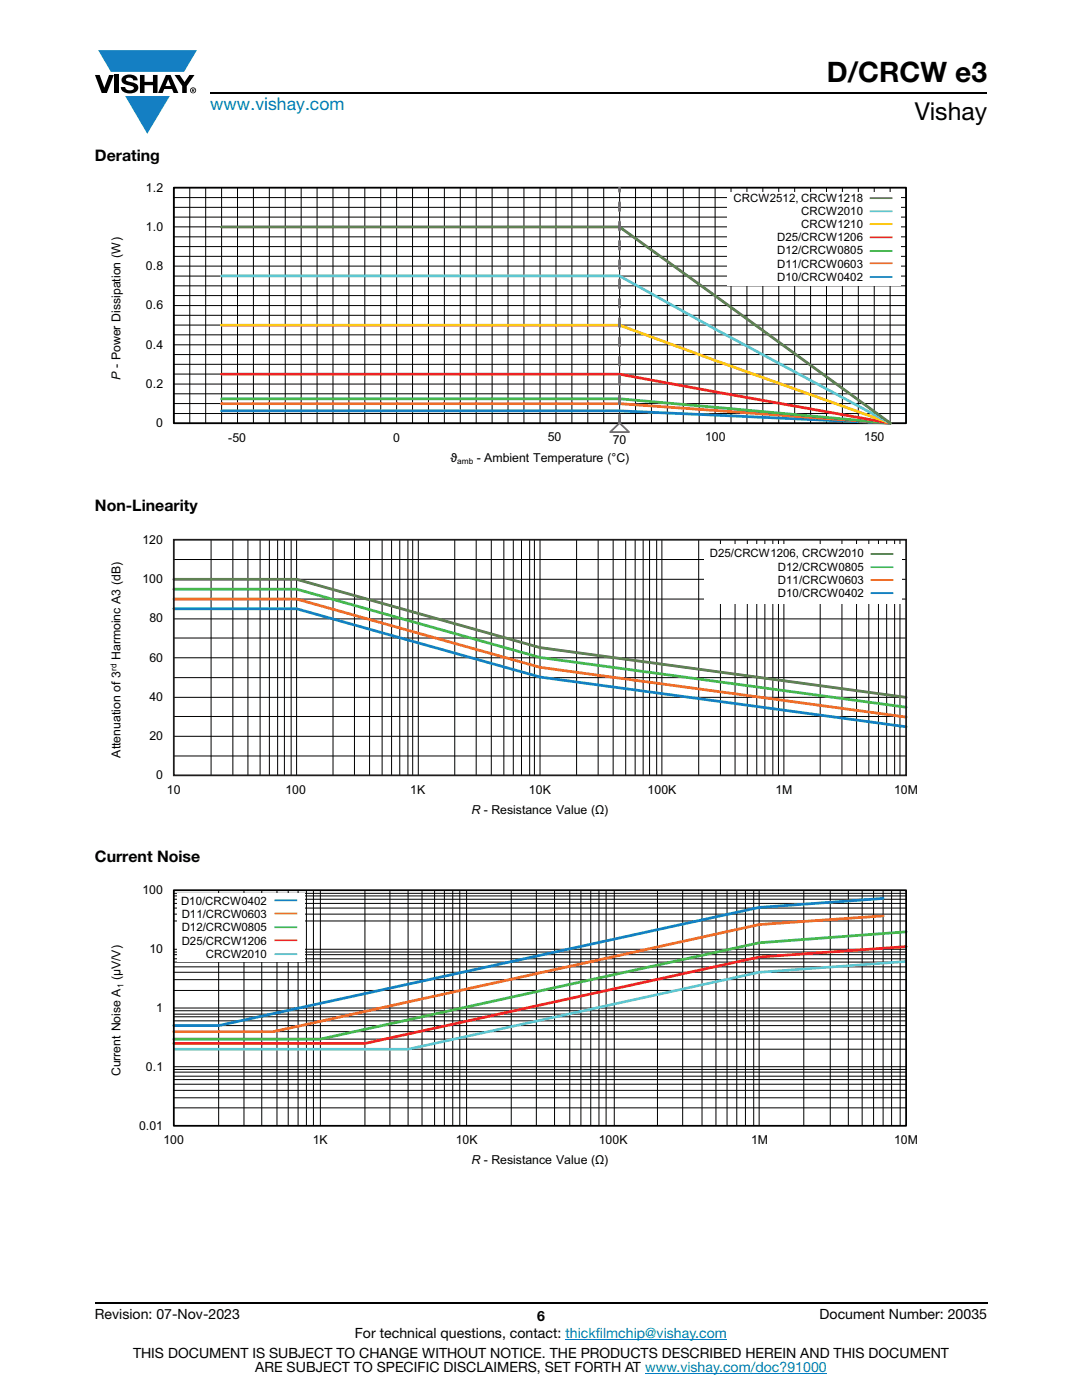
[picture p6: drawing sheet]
<svg xmlns="http://www.w3.org/2000/svg" width="216mm" height="279mm" viewBox="0 0 216 279" stroke-linecap="round" stroke-linejoin="round" font-family="sans-serif">
<g fill="#147fc3">
<path d="M19.6 10h19.7l-2.6 4.3h-1.1h-13.5z"/>
<path d="M25 19.2h8.9l-4.5 7.5z"/>
</g>
<g fill="#000">
<path d="M18.9 15h1l.9 2.5 1-2.5h.9l-1.4 3.6h-1zM22.9 15h.9v3.6h-.9zM24.6 15.3a2.1 2.1 0 0 1 2.8 .3l.1 .4h-.9a.79 .79 0 0 0-.7-.5 .79 .79 0 0 0-.8 .4l.3 .3 1 .2a1.08 1.08 0 0 1 1.2 1 1.08 1.08 0 0 1-1.1 1.2 1.73 1.73 0 0 1-2.4-1.2h.9a.96 .96 0 0 0 .8 .6 .96 .96 0 0 0 .9-.4 1.31 1.31 0 0 0-1.2-.6 1.03 1.03 0 0 1-1.1-.6 1.03 1.03 0 0 1 .2-1.1zM27.9 15h.9v1.3h1.7v-1.3h.9v3.6h-.9v-1.6h-1.7v1.6h-.9zM34.8 15h1.1l.9 1.4 1-1.4h1l-1.5 2.2v1.4h-.9v-1.4z"/>
<path d="M33.6 15.9l.5 1.3h-1.1zM33.1 15l-1.6 3.6h1l.3-.8h1.5l.3 .8h1l-1.6-3.6z"/>
<path d="M38.4 17.8h.2v.2h-.2zM38.3 17.7v.7h.1v-.3l.4 .3-.2-.3 .2-.2-.1-.2z"/>
<path d="M38.1 18a.46 .46 0 0 1 .9 0 .46 .46 0 0 1-.9 0zM37.9 18a.6 .6 0 0 0 1.2 0 .6 .6 0 0 0-1.2 0z"/>
</g>
<path d="M42 18.6h155M18.9 260h178.1" fill="none" stroke="#000" stroke-width=".36"/>
<path d="M112.8 267.3h32.3M128.7 274h36.3" fill="none" stroke="#007ec4" stroke-width=".2"/>
<g fill="none" stroke="#000" stroke-width=".2">
<path d="M34.7 39.4h146.1M34.7 37.4h146.1v47.1h-146.1zM37.9 37.4v47.1M41 37.4v47.1M44.2 37.4v47.1M47.4 37.4v47.1M50.6 37.4v47.1M53.7 37.4v47.1M56.9 37.4v47.1M60.1 37.4v47.1M63.3 37.4v47.1M66.4 37.4v47.1"/>
<path d="M69.6 37.4v47.1M72.8 37.4v47.1M76 37.4v47.1M79.1 37.4v47.1M82.3 37.4v47.1M85.5 37.4v47.1M88.7 37.4v47.1M91.8 37.4v47.1M95 37.4v47.1M98.2 37.4v47.1M101.4 37.4v47.1M104.5 37.4v47.1"/>
<path d="M107.8 37.4v47.1M110.9 37.4v47.1M114.1 37.4v47.1M117.3 37.4v47.1M120.5 37.4v47.1M123.6 37.4v47.1M126.8 37.4v47.1M130 37.4v47.1M133.2 37.4v47.1M136.3 37.4v47.1M139.5 37.4v47.1M142.7 37.4v47.1"/>
<path d="M145.9 37.4v47.1M149 37.4v47.1M152.2 37.4v47.1M155.4 37.4v47.1M158.6 37.4v47.1M161.7 37.4v47.1M164.9 37.4v47.1M168.1 37.4v47.1M171.3 37.4v47.1M174.4 37.4v47.1M177.6 37.4v47.1M34.7 59h146.1"/>
<path d="M34.7 57h146.1M34.7 55.1h146.1M34.7 51.2h146.1M34.7 49.2h146.1M34.7 47.3h146.1M34.7 43.3h146.1M34.7 41.4h146.1M34.7 53.1h146.1M34.7 45.3h146.1M34.7 78.6h146.1M34.7 74.7h146.1M34.7 72.7h146.1"/>
<path d="M34.7 70.8h146.1M34.7 66.8h146.1M34.7 64.9h146.1M34.7 62.9h146.1M34.7 76.6h146.1M34.7 68.8h146.1M34.7 61h146.1M34.7 82.5h146.1M34.7 80.5h146.1"/>
</g>
<path d="M34.7 37.5h146.1v47h-146.1z" fill="none" stroke="#000" stroke-width=".35"/>
<path d="M44.2 82h79.4l54 2.5" fill="none" stroke="#147fc3" stroke-width=".55"/>
<path d="M44.2 80.6h79.4l54 3.9" fill="none" stroke="#f16b22" stroke-width=".55"/>
<path d="M44.2 79.6h79.4l54 4.9" fill="none" stroke="#48b74e" stroke-width=".55"/>
<path d="M44.2 74.7h79.4l54 9.8" fill="none" stroke="#ee1f23" stroke-width=".55"/>
<path d="M44.2 64.9h79.4l19.1 7 34.9 12.6" fill="none" stroke="#fec80b" stroke-width=".55"/>
<path d="M44.2 55.1h79.4l19.1 10.6 34.9 18.8" fill="none" stroke="#5dc7d2" stroke-width=".55"/>
<path d="M44.2 45.3h79.4l54 39.2" fill="none" stroke="#4e823b" stroke-width=".55"/>
<path d="M123.6 84.5v-47" fill="none" stroke="#6e3996" stroke-width=".55" stroke-dasharray="1.7 2.2"/>
<path d="M121.7 86.2l1.9-1.8 1.9 1.8z" fill="#fff"/>
<path d="M121.7 86.2l1.9-1.8 1.9 1.8z" fill="none" stroke="#6e3996" stroke-width=".35"/>
<path d="M145.2 38.3h34.6v18.7h-34.6z" fill="#fff"/>
<path d="M173.5 39.5h4.6" fill="none" stroke="#4e823b" stroke-width=".35"/>
<path d="M173.5 42.2h4.6" fill="none" stroke="#5dc7d2" stroke-width=".35"/>
<path d="M173.5 44.7h4.6" fill="none" stroke="#fec80b" stroke-width=".35"/>
<path d="M173.5 47.4h4.6" fill="none" stroke="#ee1f23" stroke-width=".35"/>
<path d="M173.5 50.1h4.6" fill="none" stroke="#48b74e" stroke-width=".35"/>
<path d="M173.5 52.5h4.6" fill="none" stroke="#f16b22" stroke-width=".35"/>
<path d="M173.5 55.3h4.6" fill="none" stroke="#147fc3" stroke-width=".35"/>
<g fill="none" stroke="#000" stroke-width=".2">
<path d="M34.7 111.7h146.1M34.7 115.6h146.1M34.7 119.6h146.1M42.1 107.7v47M46.5 107.7v47M49.5 107.7v47M51.9 107.7v47M53.8 107.7v47M55.4 107.7v47M56.7 107.7v47M58.1 107.7v47M59.2 107.7v47"/>
<path d="M66.4 107.7v47M70.7 107.7v47M73.7 107.7v47M76.2 107.7v47M78.1 107.7v47M79.8 107.7v47M81.4 107.7v47M82.3 107.7v47M83.5 107.7v47M90.7 107.7v47M95 107.7v47M98 107.7v47"/>
<path d="M100.5 107.7v47M102.4 107.7v47M104.1 107.7v47M105.7 107.7v47M106.6 107.7v47M107.8 107.7v47M115.1 107.7v47M119.4 107.7v47M122.3 107.7v47M124.9 107.7v47M126.7 107.7v47M128.3 107.7v47"/>
<path d="M129.6 107.7v47M131 107.7v47M132.1 107.7v47M139.4 107.7v47M143.8 107.7v47M146.7 107.7v47M149.1 107.7v47M151 107.7v47M152.6 107.7v47M154.2 107.7v47M155.3 107.7v47M156.4 107.7v47"/>
<path d="M163.7 107.7v47M168 107.7v47M170.9 107.7v47M173.4 107.7v47M175.3 107.7v47M176.9 107.7v47M178.5 107.7v47M179.6 107.7v47M34.7 139.2h146.1M34.7 123.5h146.1M34.7 127.3h146.1M34.7 131.3h146.1"/>
<path d="M34.7 135.2h146.1M34.7 143h146.1M34.7 146.9h146.1M34.7 150.9h146.1"/>
</g>
<path d="M34.7 117.6h24.5l48.6 13.6 73 9.9" fill="none" stroke="#48b74d" stroke-width=".55"/>
<path d="M34.7 119.6h24.5l48.6 13.6 73 9.9" fill="none" stroke="#ef6c23" stroke-width=".55"/>
<path d="M34.7 121.5h24.5l48.6 13.6 73 9.9" fill="none" stroke="#147fc3" stroke-width=".55"/>
<path d="M34.7 115.6h24.5l48.6 13.6 73 10" fill="none" stroke="#4e813b" stroke-width=".55"/>
<path d="M34.7 107.7h146.1v47h-146.1z" fill="none" stroke="#1f1c1d" stroke-width=".35"/>
<path d="M140.6 108.5h39.4v11.9h-39.4z" fill="#fff"/>
<path d="M173.7 110.6h4.6" fill="none" stroke="#4e813b" stroke-width=".35"/>
<path d="M173.7 113.2h4.6" fill="none" stroke="#48b74d" stroke-width=".35"/>
<path d="M173.7 115.7h4.6" fill="none" stroke="#ef6c23" stroke-width=".35"/>
<path d="M173.7 118.4h4.6" fill="none" stroke="#147fc3" stroke-width=".35"/>
<g fill="none" stroke="#000" stroke-width=".2">
<path d="M34.7 179.5h146.1M34.7 178.8h146.1M34.7 178.3h146.1M43.6 177.7v47M48.7 177.7v47M52.2 177.7v47M55.3 177.7v47M57.5 177.7v47M59.5 177.7v47M61.1 177.7v47M62.5 177.7v47M63.9 177.7v47"/>
<path d="M72.8 177.7v47M77.8 177.7v47M81.4 177.7v47M84.2 177.7v47M86.7 177.7v47M88.7 177.7v47M90.3 177.7v47M91.7 177.7v47M93.1 177.7v47M102 177.7v47M107 177.7v47M110.7 177.7v47"/>
<path d="M113.7 177.7v47M115.9 177.7v47M117.9 177.7v47M119.5 177.7v47M120.9 177.7v47M122.6 177.7v47M131.2 177.7v47M136.2 177.7v47M140.1 177.7v47M142.9 177.7v47M145.1 177.7v47M147 177.7v47"/>
<path d="M148.7 177.7v47M150.4 177.7v47M151.5 177.7v47M160.4 177.7v47M165.7 177.7v47M169.3 177.7v47M172 177.7v47M174.3 177.7v47M176.2 177.7v47M177.9 177.7v47M179.6 177.7v47M34.7 183.8h146.1"/>
<path d="M34.7 190h146.1M34.7 190.5h146.1M34.7 191.3h146.1M34.7 192h146.1M34.7 193h146.1M34.7 189.4h146.1M34.7 182.4h146.1M34.7 181.2h146.1M34.7 180.3h146.1M34.7 197.7h146.1M34.7 195.5h146.1M34.7 194h146.1"/>
<path d="M34.7 201.7h146.1M34.7 202.4h146.1M34.7 202.9h146.1M34.7 204.7h146.1M34.7 205.9h146.1M34.7 207.4h146.1M34.7 209.4h146.1M34.7 213.4h146.1M34.7 214h146.1M34.7 215.5h146.1M34.7 216.4h146.1M34.7 219.1h146.1"/>
<path d="M34.7 201.2h146.1M34.7 203.7h146.1M34.7 217.6h146.1M34.7 214.8h146.1M34.7 212.9h146.1M34.7 221.1h146.1"/>
</g>
<path d="M176.2 179.3l-24.7 1.8-107.9 23.6h-8.9" fill="none" stroke="#147fc3" stroke-width=".55"/>
<path d="M176.2 182.8l-24.7 1.7-96.9 21.4h-19.9" fill="none" stroke="#ef6c23" stroke-width=".55"/>
<path d="M180.8 186l-29.3 2.2-87.6 19.2h-29.2" fill="none" stroke="#48b74d" stroke-width=".55"/>
<path d="M180.8 188.9l-29.3 2.1-78.7 17.2h-38.1" fill="none" stroke="#ed2225" stroke-width=".55"/>
<path d="M180.8 191.9l-29.3 2.1-70.1 15.4h-46.7" fill="none" stroke="#5dc7d2" stroke-width=".53"/>
<path d="M34.7 177.7h146.1v47h-146.1z" fill="none" stroke="#000" stroke-width=".35"/>
<path d="M35.4 178.3h25.4v13.6h-25.4z" fill="#fff"/>
<path d="M54.8 185h4.5" fill="none" stroke="#48b74d" stroke-width=".35"/>
<path d="M54.8 187.6h4.5" fill="none" stroke="#ed2225" stroke-width=".35"/>
<path d="M54.8 190.4h4.5" fill="none" stroke="#5dc7d2" stroke-width=".35"/>
<path d="M54.8 182.3h4.5" fill="none" stroke="#ef6c23" stroke-width=".35"/>
<path d="M54.8 179.7h4.5" fill="none" stroke="#147fc3" stroke-width=".35"/>
<text font-size="5.6" x="165" y="16.4">D/CRCW e3</text>
<text font-size="4.9" x="182.5" y="24">Vishay</text>
<text font-size="3.5" fill="#007ec4" x="42" y="21.9">www.vishay.com</text>
<g font-size="3.2">
<text x="18.9" y="32.1">Derating</text>
<text x="18.9" y="102">Non-Linearity</text>
<text x="18.9" y="172">Current Noise</text>
</g>
<g font-size="2.8">
<text x="18.9" y="263.3">Revision: 07-Nov-2023</text>
<text x="107.2" y="263.6">6</text>
<text x="163.6" y="263.3">Document Number: 20035</text>
<text x="70.8" y="267.1">For technical questions, contact: thickfilmchip@vishay.com</text>
<text x="26.5" y="271">THIS DOCUMENT IS SUBJECT TO CHANGE WITHOUT NOTICE. THE PRODUCTS DESCRIBED HEREIN AND THIS DOCUMENT</text>
<text x="50.9" y="273.8">ARE SUBJECT TO SPECIFIC DISCLAIMERS, SET FORTH AT www.vishay.com/doc?91000</text>
</g>
<g font-size="2.5">
<text x="29.1" y="38.2">1.2</text>
<text x="29.1" y="46.1">1.0</text>
<text x="29.1" y="53.9">0.8</text>
<text x="29.1" y="61.8">0.6</text>
<text x="29.1" y="69.6">0.4</text>
<text x="24" y="75.7" transform="rotate(-90 24 75.7)">P - Power Dissipation (W)</text>
<text x="29.1" y="77.4">0.2</text>
<text x="31.2" y="85.3">0</text>
<text x="45.6" y="88.2">-50</text>
<text x="109.3" y="88.1">50</text>
<text x="122.3" y="88.7">70</text>
<text x="89.9" y="92.1">ϑ</text>
<text x="95.1" y="92.1">- Ambient Temperature (°C)</text>
<text x="28.4" y="108.5">120</text>
<text x="28.4" y="116.4">100</text>
<text x="29.8" y="124.2">80</text>
<text x="24" y="131.7" transform="rotate(-90 24 131.7)">Harmoinc A3 (dB)</text>
<text x="29.8" y="132">60</text>
<text x="29.8" y="139.9">40</text>
<text x="29.8" y="147.7">20</text>
<text x="24" y="151.2" transform="rotate(-90 24 151.2)">Attenuation of 3</text>
<text x="31.2" y="155.5">0</text>
<text x="33.3" y="158.5">10</text>
<text x="57" y="158.5">100</text>
<text x="81.9" y="158.5">1K</text>
<text x="105.5" y="158.5">10K</text>
<text x="129.2" y="158.5">100K</text>
<text x="154.7" y="158.5">1M</text>
<text x="178.4" y="158.5">10M</text>
<text x="94.1" y="162.4">R - Resistance Value (Ω)</text>
<text x="28.4" y="178.5">100</text>
<text x="29.8" y="190.2">10</text>
<text x="31.2" y="202">1</text>
<text x="24" y="214.8" transform="rotate(-90 24 214.8)">Current Noise A (μV/V)</text>
<text x="29.1" y="213.7">0.1</text>
<text x="27.8" y="225.5">0.01</text>
<text x="32.6" y="228.4">100</text>
<text x="62.4" y="228.4">1K</text>
<text x="90.9" y="228.4">10K</text>
<text x="94.1" y="232.3">R - Resistance Value (Ω)</text>
<text x="119.5" y="228.4">100K</text>
<text x="149.9" y="228.4">1M</text>
<text x="178.4" y="228.4">10M</text>
</g>
<g font-size="2.5" fill="#fff">
<text x="78.5" y="88.2">0</text>
<text x="122.2" y="88.2">70</text>
<text x="140.6" y="88.2">100</text>
<text x="172.4" y="88.2">150</text>
</g>
<g font-size="2.3">
<text x="146.4" y="40.2">CRCW2512, CRCW1218</text>
<text x="159.9" y="42.9">CRCW2010</text>
<text x="159.9" y="45.5">CRCW1210</text>
<text x="155.1" y="48.2">D25/CRCW1206</text>
<text x="155.1" y="50.8">D12/CRCW0805</text>
<text x="155.1" y="53.4">D11/CRCW0603</text>
<text x="155.1" y="56.1">D10/CRCW0402</text>
<text x="141.6" y="111.2">D25/CRCW1206, CRCW2010</text>
<text x="155.2" y="113.9">D12/CRCW0805</text>
<text x="155.2" y="116.5">D11/CRCW0603</text>
<text x="155.2" y="119.2">D10/CRCW0402</text>
<text x="36.1" y="180.6">D10/CRCW0402</text>
<text x="36.3" y="183.2">D11/CRCW0603</text>
<text x="36.3" y="185.9">D12/CRCW0805</text>
<text x="36.3" y="188.5">D25/CRCW1206</text>
<text x="41.1" y="191.1">CRCW2010</text>
</g>
<g font-size="1.7">
<text x="91.2" y="92.7">amb</text>
<text x="23.3" y="133.9" transform="rotate(-90 23.3 133.9)">rd</text>
<text x="24.6" y="197.2" transform="rotate(-90 24.6 197.2)">1</text>
</g>
</svg>
